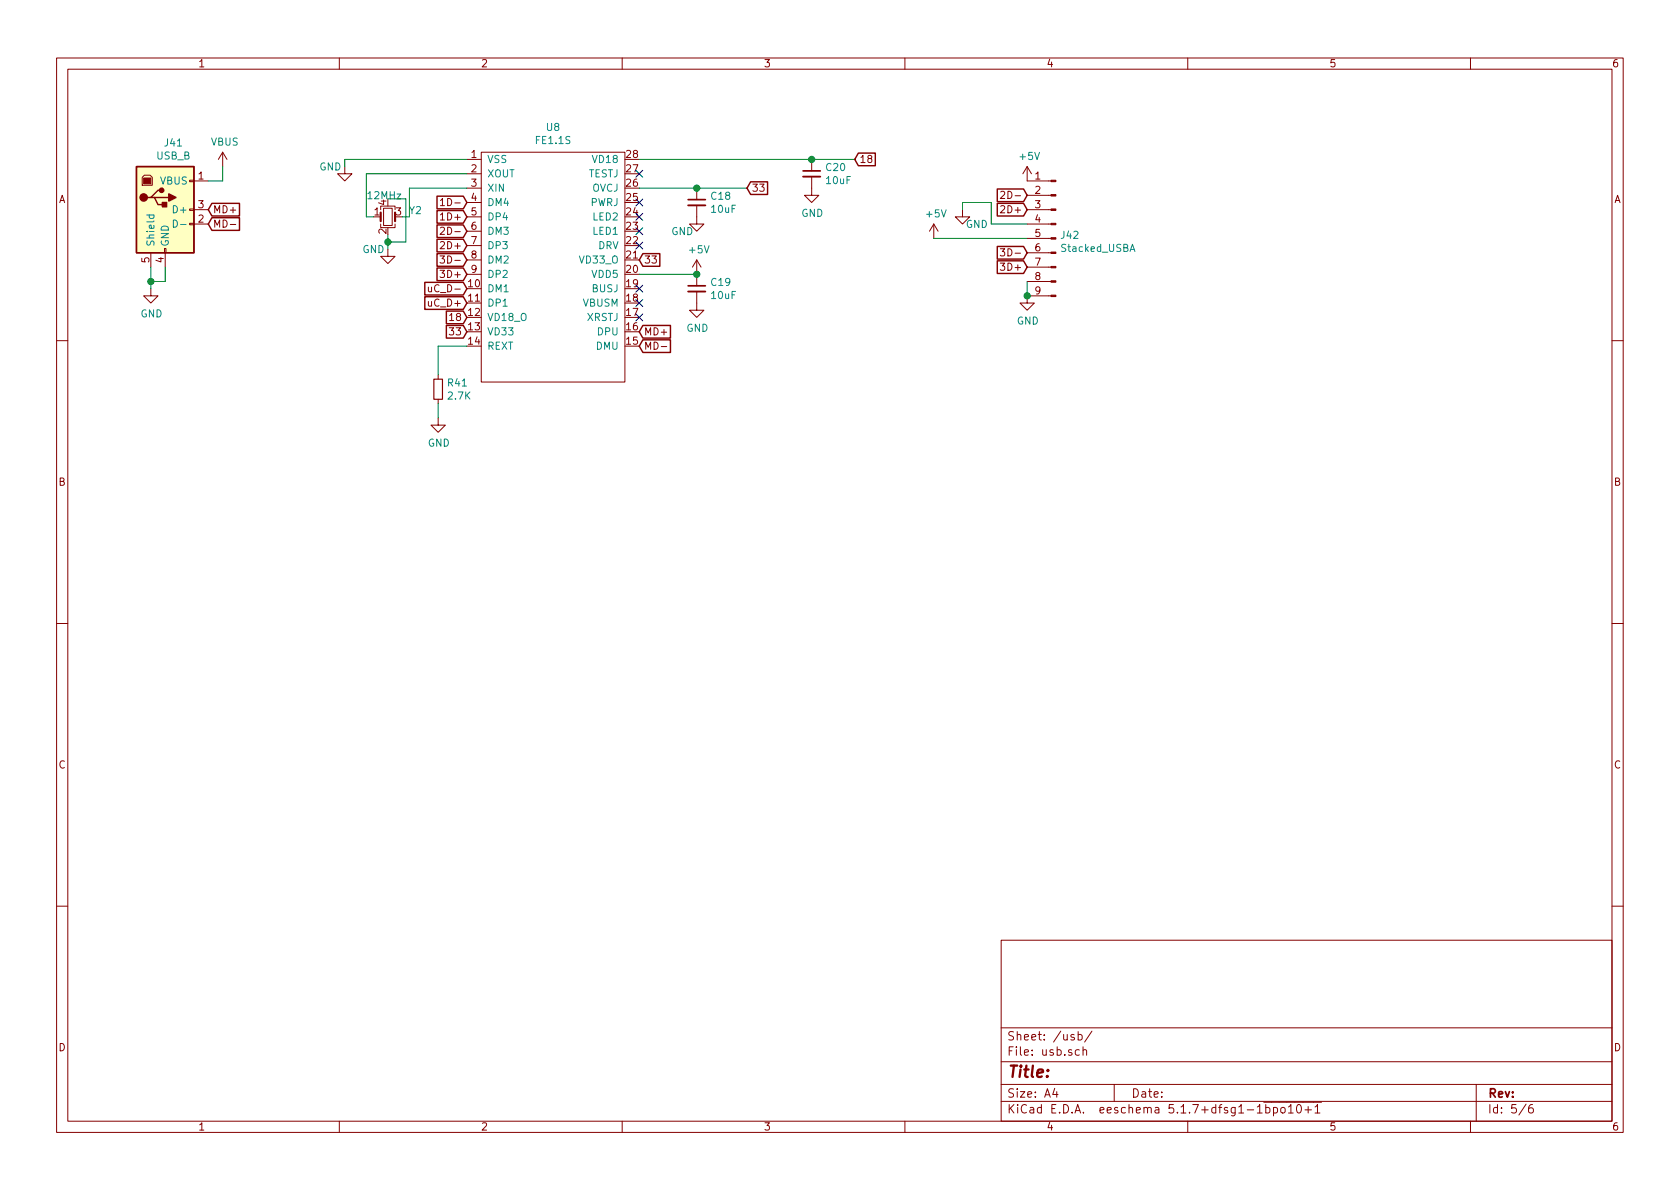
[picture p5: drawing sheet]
EESchema Schematic File Version 4
EELAYER 30 0
EELAYER END
$Descr A4 11693 8268
encoding utf-8
Sheet 5 6
Title ""
Date ""
Rev ""
Comp ""
Comment1 ""
Comment2 ""
Comment3 ""
Comment4 ""
$EndDescr
$Comp
L mobo-rescue:USB_B-Connector J41
U 1 1
P 1150 1450
F 0 "J41" H 1207 1917 50  0000 C CNN
F 1 "USB_B" H 1207 1826 50  0000 C CNN
F 2 "Connector_USB:USB_B_OST_USB-B1HSxx_Horizontal" H 1300 1400 50  0001 C CNN
F 3 " ~" H 1300 1400 50  0001 C CNN
	1    1150 1450
	1    0    0    -1  
$EndComp
$Comp
L power:GND #PWR0234
U 1 1
P 1050 2000
F 0 "#PWR0234" H 1050 1750 50  0001 C CNN
F 1 "GND" H 1055 1827 50  0000 C CNN
F 2 "" H 1050 2000 50  0001 C CNN
F 3 "" H 1050 2000 50  0001 C CNN
	1    1050 2000
	1    0    0    -1  
$EndComp
$Comp
L power:GND #PWR0237
U 1 1
P 6700 1450
F 0 "#PWR0237" H 6700 1200 50  0001 C CNN
F 1 "GND" H 6800 1350 50  0000 C CNN
F 2 "" H 6700 1450 50  0001 C CNN
F 3 "" H 6700 1450 50  0001 C CNN
	1    6700 1450
	1    0    0    -1  
$EndComp
$Comp
L power:GND #PWR0238
U 1 1
P 7150 2050
F 0 "#PWR0238" H 7150 1800 50  0001 C CNN
F 1 "GND" H 7155 1877 50  0000 C CNN
F 2 "" H 7150 2050 50  0001 C CNN
F 3 "" H 7150 2050 50  0001 C CNN
	1    7150 2050
	1    0    0    -1  
$EndComp
$Comp
L power:+5V #PWR0242
U 1 1
P 6500 1650
F 0 "#PWR0242" H 6500 1500 50  0001 C CNN
F 1 "+5V" H 6515 1823 50  0000 C CNN
F 2 "" H 6500 1650 50  0001 C CNN
F 3 "" H 6500 1650 50  0001 C CNN
	1    6500 1650
	1    0    0    -1  
$EndComp
$Comp
L power:+5V #PWR0243
U 1 1
P 7150 1250
F 0 "#PWR0243" H 7150 1100 50  0001 C CNN
F 1 "+5V" H 7165 1423 50  0000 C CNN
F 2 "" H 7150 1250 50  0001 C CNN
F 3 "" H 7150 1250 50  0001 C CNN
	1    7150 1250
	1    0    0    -1  
$EndComp
Wire Wire Line
	1450 1250 1550 1250
Wire Wire Line
	1550 1250 1550 1150
Wire Wire Line
	1050 2000 1050 1950
Wire Wire Line
	1150 1850 1150 1950
Wire Wire Line
	1150 1950 1050 1950
Connection ~ 1050 1950
Wire Wire Line
	1050 1950 1050 1850
$Comp
L mobo-rescue:FE1.1S-index U8
U 1 1
P 3850 1800
F 0 "U8" H 3850 2725 50  0000 C CNN
F 1 "FE1.1S" H 3850 2634 50  0000 C CNN
F 2 "Package_SO:SSOP-28_3.9x9.9mm_P0.635mm" H 3850 1800 50  0001 C CNN
F 3 "" H 3850 1800 50  0001 C CNN
	1    3850 1800
	1    0    0    -1  
$EndComp
$Comp
L Device:R_Small R41
U 1 1
P 3050 2700
F 0 "R41" H 3109 2746 50  0000 L CNN
F 1 "2.7K" H 3109 2655 50  0000 L CNN
F 2 "Resistor_SMD:R_0805_2012Metric_Pad1.15x1.40mm_HandSolder" H 3050 2700 50  0001 C CNN
F 3 "~" H 3050 2700 50  0001 C CNN
	1    3050 2700
	1    0    0    -1  
$EndComp
$Comp
L Device:C_Small C19
U 1 1
P 4850 2000
F 0 "C19" H 4942 2046 50  0000 L CNN
F 1 "10uF" H 4942 1955 50  0000 L CNN
F 2 "Capacitor_SMD:C_0805_2012Metric_Pad1.15x1.40mm_HandSolder" H 4850 2000 50  0001 C CNN
F 3 "~" H 4850 2000 50  0001 C CNN
	1    4850 2000
	1    0    0    -1  
$EndComp
$Comp
L power:GND #PWR0307
U 1 1
P 2400 1150
F 0 "#PWR0307" H 2400 900 50  0001 C CNN
F 1 "GND" H 2300 1150 50  0000 C CNN
F 2 "" H 2400 1150 50  0001 C CNN
F 3 "" H 2400 1150 50  0001 C CNN
	1    2400 1150
	1    0    0    -1  
$EndComp
Wire Wire Line
	2400 1150 2400 1100
Wire Wire Line
	2850 1500 2850 1300
Wire Wire Line
	2850 1300 3250 1300
Wire Wire Line
	3250 1200 2550 1200
Wire Wire Line
	2550 1200 2550 1500
Text GLabel 3250 1400 0    50   Input ~ 0
1D-
Text GLabel 3250 1500 0    50   Input ~ 0
1D+
Text GLabel 3250 1600 0    50   Input ~ 0
2D-
Text GLabel 3250 1700 0    50   Input ~ 0
2D+
Text GLabel 3250 1800 0    50   Input ~ 0
3D-
Text GLabel 3250 1900 0    50   Input ~ 0
3D+
$Comp
L power:GND #PWR0308
U 1 1
P 3050 2900
F 0 "#PWR0308" H 3050 2650 50  0001 C CNN
F 1 "GND" H 3055 2727 50  0000 C CNN
F 2 "" H 3050 2900 50  0001 C CNN
F 3 "" H 3050 2900 50  0001 C CNN
	1    3050 2900
	1    0    0    -1  
$EndComp
Wire Wire Line
	3250 2400 3050 2400
Wire Wire Line
	3050 2400 3050 2600
Wire Wire Line
	3050 2900 3050 2800
Text GLabel 3250 2200 0    50   Input ~ 0
18
Text GLabel 5950 1100 2    50   Input ~ 0
18
Text GLabel 3250 2300 0    50   Input ~ 0
33
Text GLabel 5200 1300 2    50   Input ~ 0
33
Text GLabel 4450 2400 2    50   Input ~ 0
MD-
Text GLabel 4450 2300 2    50   Input ~ 0
MD+
$Comp
L power:+5V #PWR0309
U 1 1
P 4850 1900
F 0 "#PWR0309" H 4850 1750 50  0001 C CNN
F 1 "+5V" H 4865 2073 50  0000 C CNN
F 2 "" H 4850 1900 50  0001 C CNN
F 3 "" H 4850 1900 50  0001 C CNN
	1    4850 1900
	1    0    0    -1  
$EndComp
Wire Wire Line
	4450 1900 4850 1900
Connection ~ 4850 1900
$Comp
L power:GND #PWR0310
U 1 1
P 4850 2100
F 0 "#PWR0310" H 4850 1850 50  0001 C CNN
F 1 "GND" H 4855 1927 50  0000 C CNN
F 2 "" H 4850 2100 50  0001 C CNN
F 3 "" H 4850 2100 50  0001 C CNN
	1    4850 2100
	1    0    0    -1  
$EndComp
NoConn ~ 4450 2000
NoConn ~ 4450 2100
NoConn ~ 4450 2200
Text GLabel 4450 1800 2    50   Input ~ 0
33
NoConn ~ 4450 1700
NoConn ~ 4450 1600
NoConn ~ 4450 1500
NoConn ~ 4450 1400
NoConn ~ 4450 1200
$Comp
L Device:C_Small C18
U 1 1
P 4850 1400
F 0 "C18" H 4942 1446 50  0000 L CNN
F 1 "10uF" H 4942 1355 50  0000 L CNN
F 2 "Capacitor_SMD:C_0805_2012Metric_Pad1.15x1.40mm_HandSolder" H 4850 1400 50  0001 C CNN
F 3 "~" H 4850 1400 50  0001 C CNN
	1    4850 1400
	1    0    0    -1  
$EndComp
$Comp
L Device:C_Small C20
U 1 1
P 5650 1200
F 0 "C20" H 5742 1246 50  0000 L CNN
F 1 "10uF" H 5742 1155 50  0000 L CNN
F 2 "Capacitor_SMD:C_0805_2012Metric_Pad1.15x1.40mm_HandSolder" H 5650 1200 50  0001 C CNN
F 3 "~" H 5650 1200 50  0001 C CNN
	1    5650 1200
	1    0    0    -1  
$EndComp
Wire Wire Line
	5650 1100 5950 1100
Wire Wire Line
	4450 1100 5650 1100
Connection ~ 5650 1100
Wire Wire Line
	4450 1300 4850 1300
$Comp
L power:GND #PWR0311
U 1 1
P 4850 1500
F 0 "#PWR0311" H 4850 1250 50  0001 C CNN
F 1 "GND" H 4750 1400 50  0000 C CNN
F 2 "" H 4850 1500 50  0001 C CNN
F 3 "" H 4850 1500 50  0001 C CNN
	1    4850 1500
	1    0    0    -1  
$EndComp
$Comp
L power:GND #PWR0312
U 1 1
P 5650 1300
F 0 "#PWR0312" H 5650 1050 50  0001 C CNN
F 1 "GND" H 5655 1127 50  0000 C CNN
F 2 "" H 5650 1300 50  0001 C CNN
F 3 "" H 5650 1300 50  0001 C CNN
	1    5650 1300
	1    0    0    -1  
$EndComp
Connection ~ 4850 1300
Wire Wire Line
	4850 1300 5200 1300
Text GLabel 1450 1550 2    50   Input ~ 0
MD-
Text GLabel 1450 1450 2    50   Input ~ 0
MD+
Text GLabel 7150 1350 0    50   Input ~ 0
2D-
Text GLabel 7150 1450 0    50   Input ~ 0
2D+
Text GLabel 7150 1750 0    50   Input ~ 0
3D-
Text GLabel 7150 1850 0    50   Input ~ 0
3D+
$Comp
L Connector:Conn_01x09_Male J42
U 1 1
P 7350 1650
F 0 "J42" H 7322 1674 50  0000 R CNN
F 1 "Stacked_USBA" H 7322 1583 50  0000 R CNN
F 2 "Connector_USB:USB_A_Wuerth_61400826021_Horizontal_Stacked" H 7350 1650 50  0001 C CNN
F 3 "~" H 7350 1650 50  0001 C CNN
	1    7350 1650
	-1   0    0    -1  
$EndComp
Wire Wire Line
	6500 1650 7150 1650
Wire Wire Line
	6900 1400 6900 1550
Wire Wire Line
	6900 1550 7150 1550
Wire Wire Line
	7150 1950 7150 2050
Connection ~ 7150 2050
$Comp
L power:VBUS #PWR0180
U 1 1
P 1550 1150
F 0 "#PWR0180" H 1550 1000 50  0001 C CNN
F 1 "VBUS" H 1565 1323 50  0000 C CNN
F 2 "" H 1550 1150 50  0001 C CNN
F 3 "" H 1550 1150 50  0001 C CNN
	1    1550 1150
	1    0    0    -1  
$EndComp
Wire Wire Line
	2400 1100 3250 1100
Wire Wire Line
	6700 1450 6700 1400
Wire Wire Line
	6700 1400 6900 1400
Text GLabel 3250 2100 0    50   Input ~ 0
uC_D+
Text GLabel 3250 2000 0    50   Input ~ 0
uC_D-
$Comp
L mobo-rescue:Crystal_GND24_Small-Device Y?
U 1 1
P 2700 1500
AR Path="/5F21A5A5" Ref="Y?"  Part="1" 
AR Path="/5EB0C6B9/5F21A5A5" Ref="Y2"  Part="1" 
F 0 "Y2" H 2844 1546 50  0000 L CNN
F 1 "12MHz" H 2550 1650 50  0000 L CNN
F 2 "Crystal:Crystal_SMD_3225-4Pin_3.2x2.5mm" H 2700 1500 50  0001 C CNN
F 3 "~" H 2700 1500 50  0001 C CNN
	1    2700 1500
	1    0    0    -1  
$EndComp
Wire Wire Line
	2550 1500 2600 1500
Wire Wire Line
	2800 1500 2850 1500
$Comp
L power:GND #PWR0147
U 1 1
P 2700 1725
F 0 "#PWR0147" H 2700 1475 50  0001 C CNN
F 1 "GND" H 2600 1725 50  0000 C CNN
F 2 "" H 2700 1725 50  0001 C CNN
F 3 "" H 2700 1725 50  0001 C CNN
	1    2700 1725
	1    0    0    -1  
$EndComp
Wire Wire Line
	2700 1725 2700 1675
Wire Wire Line
	2700 1375 2825 1375
Wire Wire Line
	2825 1375 2825 1675
Wire Wire Line
	2825 1675 2700 1675
Connection ~ 2700 1675
Wire Wire Line
	2700 1675 2700 1625
$EndSCHEMATC
